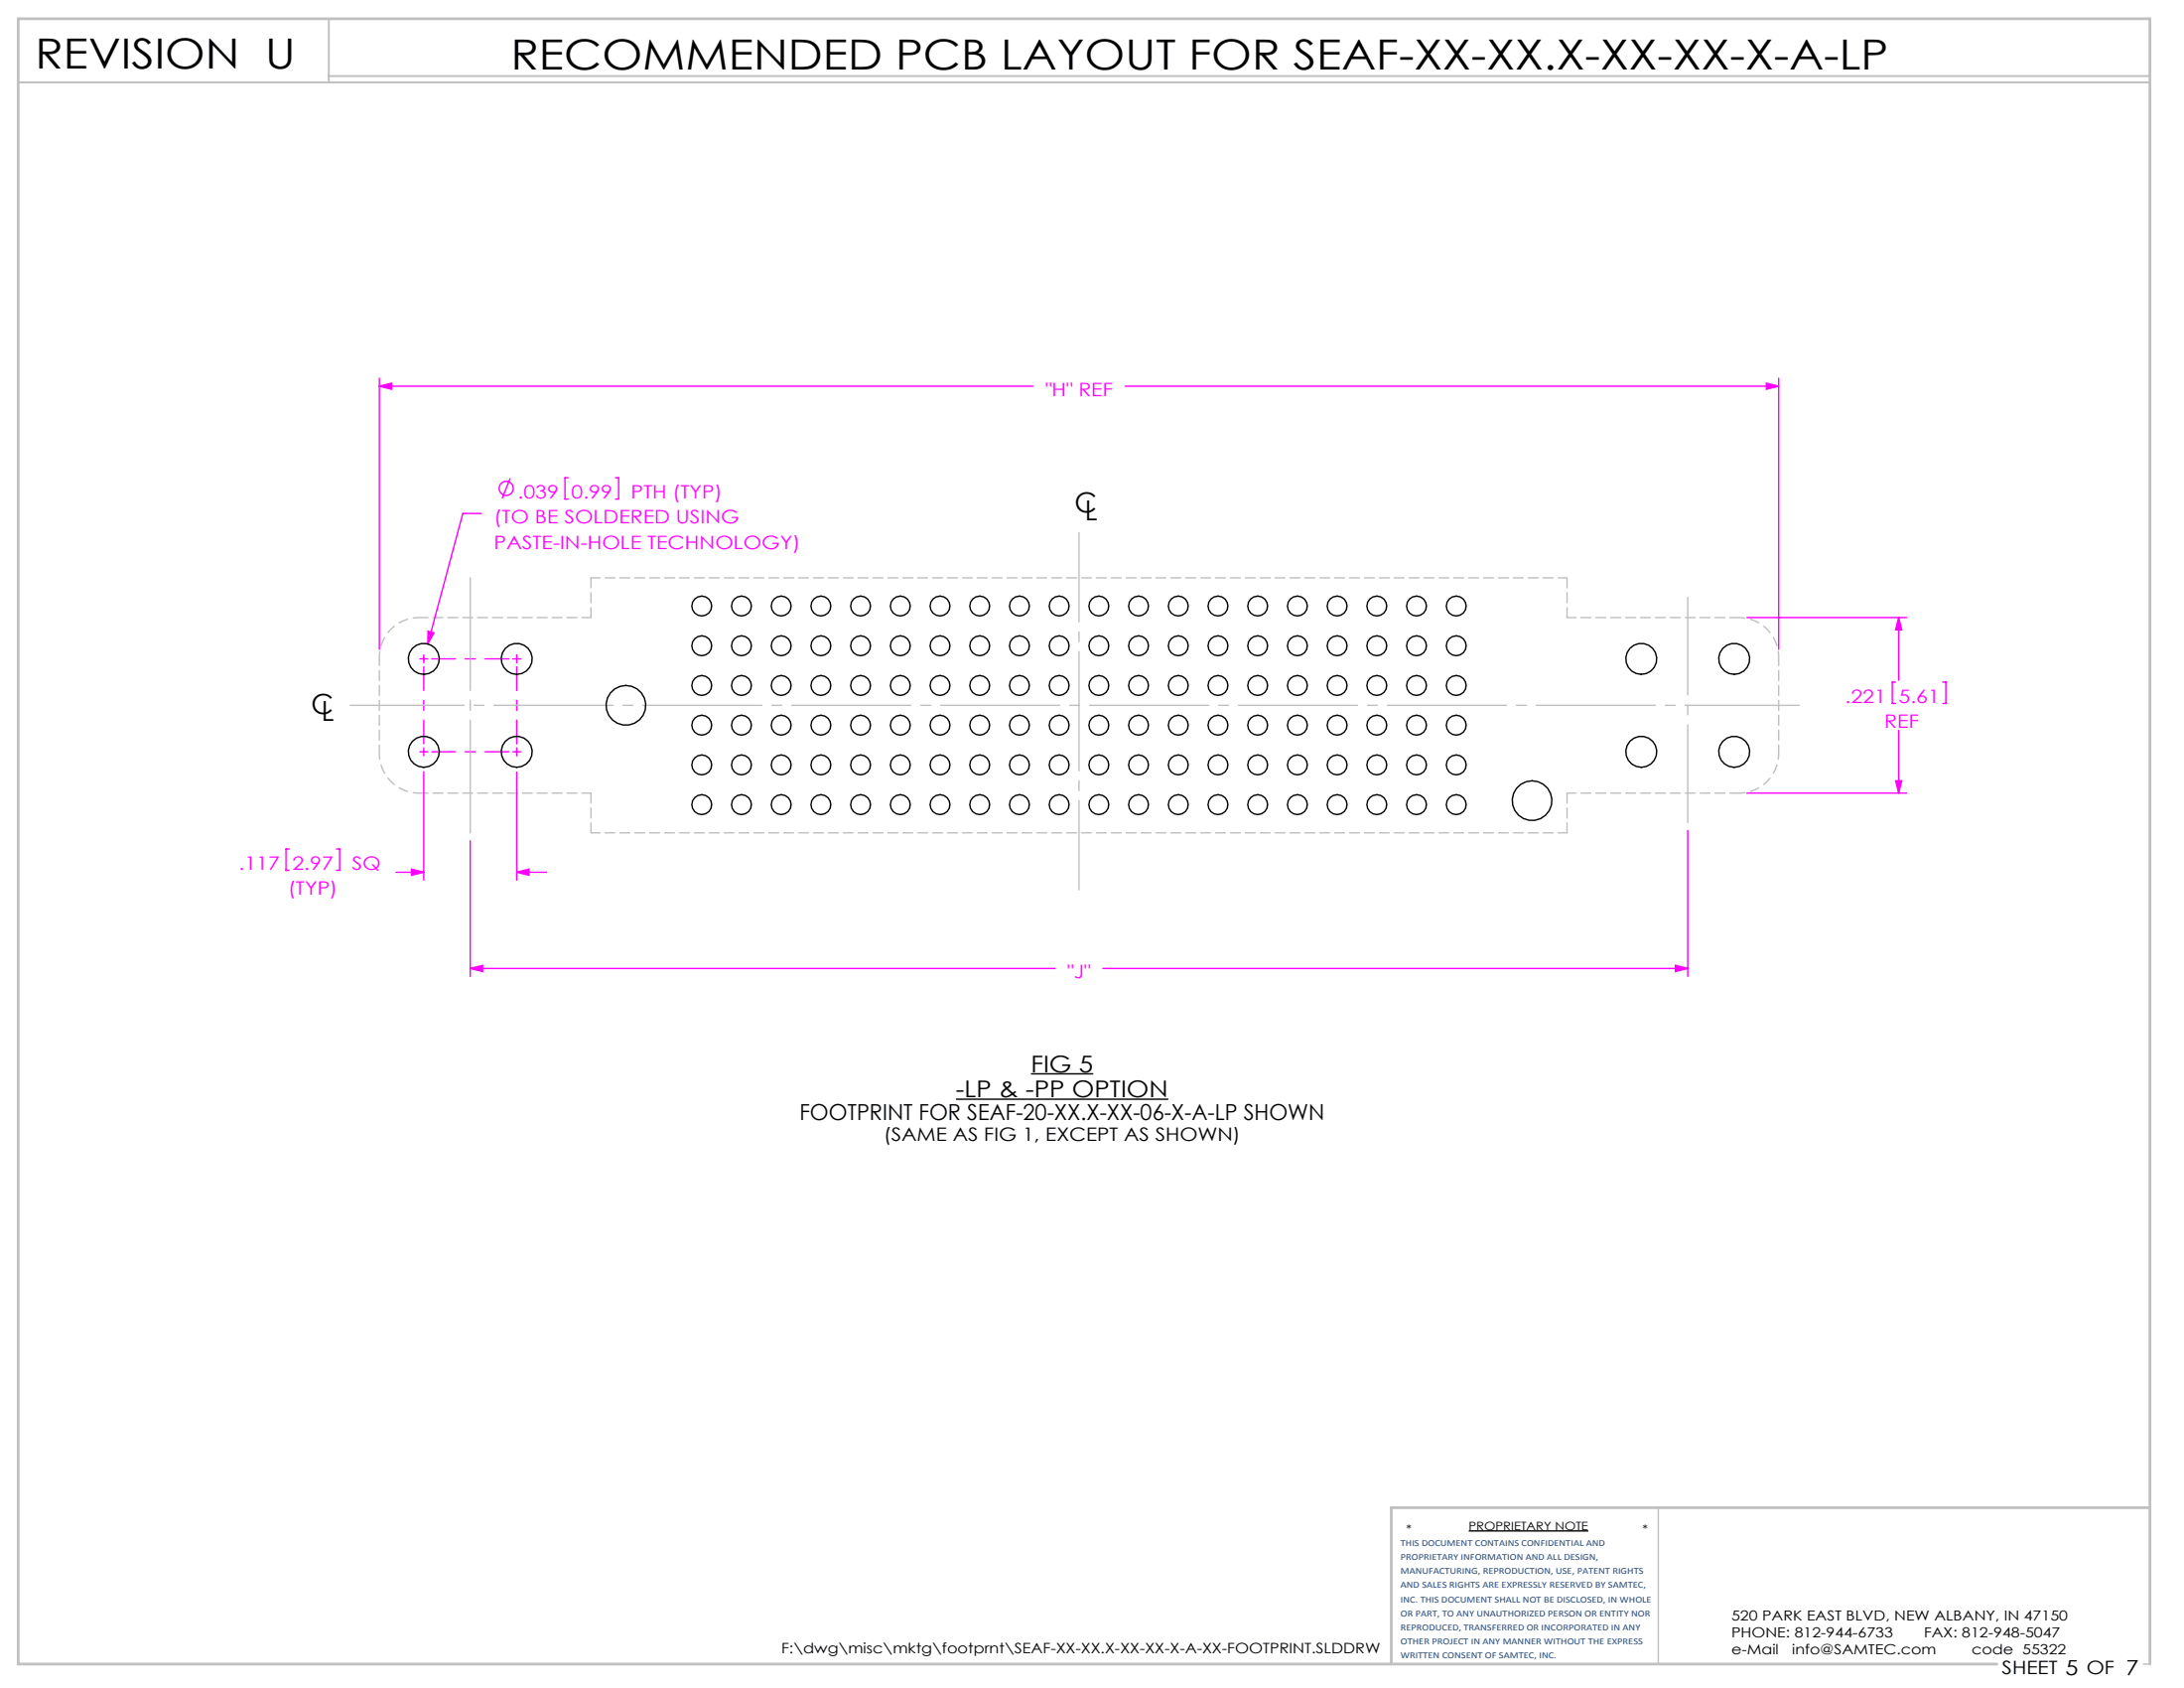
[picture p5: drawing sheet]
<svg xmlns="http://www.w3.org/2000/svg" width="279mm" height="216mm" viewBox="0 0 279 216" stroke-linecap="round" stroke-linejoin="round" font-family="sans-serif">
<path d="M131.9 137.3h8M122.3 140.6h27.2M187.9 195.8h15.3" fill="none" stroke="#000" stroke-width=".18"/>
<path d="M212.2 192.8v20M274.2 212.8h.8" fill="none" stroke="#c0c0c0" stroke-width=".18"/>
<path d="M2.3 10.5h272.7M42.1 2.4v8.1M42.1 9.7h232.9" fill="none" stroke="#c0c0c0" stroke-width=".25"/>
<path d="M275 192.8h-97v20M255.5 212.8h-253.2v-210.4h272.7v210.4" fill="none" stroke="#c0c0c0" stroke-width=".35"/>
<g fill="none" stroke="#f0f" stroke-width=".18">
<path d="M48.5 49.4l1.6-.4v.8zM48.5 48.4v34.7M48.5 49.4h83.6M143.9 49.4h83.6M226 49l1.5 .4-1.5 .4zM227.5 48.4v34.7M61.6 65.7h-2.4l-4.5 16.7M65.3 61.2l-1.1 2.6M72.7 61.1h-.4v2.7h.4M78.7 61.1h.4v2.7h-.4M223.5 79h20.4M242.9 79l.4 1.6h-.8z"/>
<path d="M242.9 79v8M53.7 84.3h1M53.7 96.2h1M54.2 83.8v1M54.2 95.6v1.1M54.2 98.7v13.9M54.8 80.7l.7 .2-.8 1.5zM65.6 84.3h1M65.6 96.2h1M66.1 83.8v1M66.1 95.6v1.1M66.1 98.8v13.8"/>
<path d="M242.5 87.2h-.4v2.8h.4M242.5 99.9h.8l-.4 1.5zM242.9 93.4v8M248.5 87.2h.4v2.8h-.4M37 108.6h-.4v2.7h.4M43 108.6h.4v2.7h-.4M50.7 111.6h3.5M52.6 111.2l1.6 .4-1.6 .4zM60.2 107.5v17.4M66.1 111.6h3.8M66.1 111.6l1.6-.4v.8zM215.9 106.2v18.7"/>
<path d="M223.5 101.4h20.4M60.2 123.9l1.5-.4v.8zM60.2 123.9h74.8M141.1 123.9h74.8M214.3 123.5l1.6 .4-1.6 .4z"/>
<circle cx="64.8" cy="62.5" r=".9"/>
</g>
<path d="M48.5 96.4a5.1 5.1 0 0 0 5.1 5M48.5 84.1a5.1 5.1 0 0 1 5.1-5.1M227.5 84.1a5.1 5.1 0 0 0-5-5.1M222.5 101.4a5.1 5.1 0 0 0 5-5" fill="none" stroke="#c0c0c0" stroke-width=".18" stroke-dasharray="1.3 .6" stroke-dashoffset=".5" stroke-linecap="butt"/>
<path d="M54.2 95.1v-9.8M55.2 84.3h9.9M55.2 96.2h9.9M66.1 95.1v-9.8" fill="none" stroke="#f0f" stroke-width=".18" stroke-dasharray="15.2 1.3 1.3 1.3" stroke-dashoffset="12.2"/>
<path d="M138 113.8v-45.7" fill="none" stroke="#c0c0c0" stroke-width=".18" stroke-dasharray="15.2 1.3 1.3 1.3" stroke-dashoffset="3.8"/>
<path d="M230.2 90.2h-185.4" fill="none" stroke="#c0c0c0" stroke-width=".18" stroke-dasharray="15.2 1.3 1.3 1.3" stroke-dashoffset=".6"/>
<path d="M215.9 76.4v28.8" fill="none" stroke="#c0c0c0" stroke-width=".18" stroke-dasharray="15.2 1.3 1.3 1.3" stroke-dashoffset="2.7"/>
<path d="M60.2 73.9v32.6" fill="none" stroke="#c0c0c0" stroke-width=".18" stroke-dasharray="15.2 1.3 1.3 1.3" stroke-dashoffset=".8"/>
<path d="M75.6 79h-22M200.5 79h22M200.5 73.9h-124.9M75.6 101.4h-22M200.5 101.4h22M200.5 106.5h-124.9" fill="none" stroke="#c0c0c0" stroke-width=".18" stroke-dasharray="1.3 .6" stroke-dashoffset=".1"/>
<path d="M75.6 73.9v5.1M200.5 73.9v5.1M75.6 106.5v-5.1M200.5 106.5v-5.1" fill="none" stroke="#c0c0c0" stroke-width=".18" stroke-dasharray="1.3 .6"/>
<path d="M48.5 96.4v-12.3M227.5 96.4v-12.3" fill="none" stroke="#c0c0c0" stroke-width=".18" stroke-dasharray="1.3 .6" stroke-dashoffset=".2"/>
<g fill="#f0f">
<path d="M48.5 49.4l1.6-.4v.8zM226 49l1.5 .4-1.5 .4zM242.9 79l.4 1.6h-.8zM242.5 99.9h.8l-.4 1.5zM60.2 123.9l1.5-.4v.8zM214.3 123.5l1.6 .4-1.6 .4z"/>
<path d="M54.8 80.7l-.1 1.7 .8-1.5zM66.1 111.6l1.6-.4v.8zM52.6 111.2l1.6 .4-1.6 .4z"/>
</g>
<g fill="none" stroke="#000" stroke-width=".18">
<circle cx="89.8" cy="77.5" r="1.27"/>
<circle cx="94.9" cy="77.5" r="1.27"/>
<circle cx="99.9" cy="77.5" r="1.27"/>
<circle cx="105" cy="77.5" r="1.27"/>
<circle cx="110.1" cy="77.5" r="1.27"/>
<circle cx="115.2" cy="77.5" r="1.27"/>
<circle cx="120.3" cy="77.5" r="1.27"/>
<circle cx="125.3" cy="77.5" r="1.27"/>
<circle cx="130.4" cy="77.5" r="1.27"/>
<circle cx="135.5" cy="77.5" r="1.27"/>
<circle cx="140.6" cy="77.5" r="1.27"/>
<circle cx="145.7" cy="77.5" r="1.27"/>
<circle cx="150.7" cy="77.5" r="1.27"/>
<circle cx="155.8" cy="77.5" r="1.27"/>
<circle cx="160.9" cy="77.5" r="1.27"/>
<circle cx="166" cy="77.5" r="1.27"/>
<circle cx="171.1" cy="77.5" r="1.27"/>
<circle cx="176.1" cy="77.5" r="1.27"/>
<circle cx="181.2" cy="77.5" r="1.27"/>
<circle cx="186.3" cy="77.5" r="1.27"/>
<circle cx="54.2" cy="84.3" r="1.98"/>
<circle cx="54.2" cy="96.2" r="1.98"/>
<circle cx="66.1" cy="84.3" r="1.98"/>
<circle cx="66.1" cy="96.2" r="1.98"/>
<circle cx="80.1" cy="90.2" r="2.54"/>
<circle cx="89.8" cy="82.6" r="1.27"/>
<circle cx="89.8" cy="97.8" r="1.27"/>
<circle cx="89.8" cy="92.8" r="1.27"/>
<circle cx="89.8" cy="87.7" r="1.27"/>
<circle cx="94.9" cy="82.6" r="1.27"/>
<circle cx="94.9" cy="97.8" r="1.27"/>
<circle cx="94.9" cy="92.8" r="1.27"/>
<circle cx="94.9" cy="87.7" r="1.27"/>
<circle cx="99.9" cy="82.6" r="1.27"/>
<circle cx="99.9" cy="97.8" r="1.27"/>
<circle cx="99.9" cy="92.8" r="1.27"/>
<circle cx="99.9" cy="87.7" r="1.27"/>
<circle cx="105" cy="82.6" r="1.27"/>
<circle cx="105" cy="97.8" r="1.27"/>
<circle cx="105" cy="92.8" r="1.27"/>
<circle cx="105" cy="87.7" r="1.27"/>
<circle cx="110.1" cy="82.6" r="1.27"/>
<circle cx="110.1" cy="97.8" r="1.27"/>
<circle cx="110.1" cy="92.8" r="1.27"/>
<circle cx="110.1" cy="87.7" r="1.27"/>
<circle cx="115.2" cy="82.6" r="1.27"/>
<circle cx="115.2" cy="97.8" r="1.27"/>
<circle cx="115.2" cy="92.8" r="1.27"/>
<circle cx="115.2" cy="87.7" r="1.27"/>
<circle cx="120.3" cy="82.6" r="1.27"/>
<circle cx="120.3" cy="97.8" r="1.27"/>
<circle cx="120.3" cy="92.8" r="1.27"/>
<circle cx="120.3" cy="87.7" r="1.27"/>
<circle cx="125.3" cy="82.6" r="1.27"/>
<circle cx="125.3" cy="97.8" r="1.27"/>
<circle cx="125.3" cy="92.8" r="1.27"/>
<circle cx="125.3" cy="87.7" r="1.27"/>
<circle cx="130.4" cy="82.6" r="1.27"/>
<circle cx="130.4" cy="97.8" r="1.27"/>
<circle cx="130.4" cy="92.8" r="1.27"/>
<circle cx="130.4" cy="87.7" r="1.27"/>
<circle cx="135.5" cy="82.6" r="1.27"/>
<circle cx="135.5" cy="97.8" r="1.27"/>
<circle cx="135.5" cy="92.8" r="1.27"/>
<circle cx="135.5" cy="87.7" r="1.27"/>
<circle cx="140.6" cy="82.6" r="1.27"/>
<circle cx="140.6" cy="97.8" r="1.27"/>
<circle cx="140.6" cy="92.8" r="1.27"/>
<circle cx="140.6" cy="87.7" r="1.27"/>
<circle cx="145.7" cy="82.6" r="1.27"/>
<circle cx="145.7" cy="97.8" r="1.27"/>
<circle cx="145.7" cy="92.8" r="1.27"/>
<circle cx="145.7" cy="87.7" r="1.27"/>
<circle cx="150.7" cy="82.6" r="1.27"/>
<circle cx="150.7" cy="97.8" r="1.27"/>
<circle cx="150.7" cy="92.8" r="1.27"/>
<circle cx="150.7" cy="87.7" r="1.27"/>
<circle cx="155.8" cy="82.6" r="1.27"/>
<circle cx="155.8" cy="97.8" r="1.27"/>
<circle cx="155.8" cy="92.8" r="1.27"/>
<circle cx="155.8" cy="87.7" r="1.27"/>
<circle cx="160.9" cy="82.6" r="1.27"/>
<circle cx="160.9" cy="97.8" r="1.27"/>
<circle cx="160.9" cy="92.8" r="1.27"/>
<circle cx="160.9" cy="87.7" r="1.27"/>
<circle cx="166" cy="82.6" r="1.27"/>
<circle cx="166" cy="97.8" r="1.27"/>
<circle cx="166" cy="92.8" r="1.27"/>
<circle cx="166" cy="87.7" r="1.27"/>
<circle cx="171.1" cy="82.6" r="1.27"/>
<circle cx="171.1" cy="97.8" r="1.27"/>
<circle cx="171.1" cy="92.8" r="1.27"/>
<circle cx="171.1" cy="87.7" r="1.27"/>
<circle cx="176.1" cy="82.6" r="1.27"/>
<circle cx="176.1" cy="97.8" r="1.27"/>
<circle cx="176.1" cy="92.8" r="1.27"/>
<circle cx="176.1" cy="87.7" r="1.27"/>
<circle cx="181.2" cy="82.6" r="1.27"/>
<circle cx="181.2" cy="97.8" r="1.27"/>
<circle cx="181.2" cy="92.8" r="1.27"/>
<circle cx="181.2" cy="87.7" r="1.27"/>
<circle cx="186.3" cy="82.6" r="1.27"/>
<circle cx="186.3" cy="97.8" r="1.27"/>
<circle cx="186.3" cy="92.8" r="1.27"/>
<circle cx="186.3" cy="87.7" r="1.27"/>
<circle cx="210" cy="84.3" r="1.98"/>
<circle cx="210" cy="96.2" r="1.98"/>
<circle cx="221.9" cy="84.3" r="1.98"/>
<circle cx="221.9" cy="96.2" r="1.98"/>
<circle cx="89.8" cy="102.9" r="1.27"/>
<circle cx="94.9" cy="102.9" r="1.27"/>
<circle cx="99.9" cy="102.9" r="1.27"/>
<circle cx="105" cy="102.9" r="1.27"/>
<circle cx="110.1" cy="102.9" r="1.27"/>
<circle cx="115.2" cy="102.9" r="1.27"/>
<circle cx="120.3" cy="102.9" r="1.27"/>
<circle cx="125.3" cy="102.9" r="1.27"/>
<circle cx="130.4" cy="102.9" r="1.27"/>
<circle cx="135.5" cy="102.9" r="1.27"/>
<circle cx="140.6" cy="102.9" r="1.27"/>
<circle cx="145.7" cy="102.9" r="1.27"/>
<circle cx="150.7" cy="102.9" r="1.27"/>
<circle cx="155.8" cy="102.9" r="1.27"/>
<circle cx="160.9" cy="102.9" r="1.27"/>
<circle cx="166" cy="102.9" r="1.27"/>
<circle cx="171.1" cy="102.9" r="1.27"/>
<circle cx="176.1" cy="102.9" r="1.27"/>
<circle cx="181.2" cy="102.9" r="1.27"/>
<circle cx="186.3" cy="102.9" r="1.27"/>
<circle cx="196" cy="102.4" r="2.54"/>
</g>
<g font-size="5.3">
<text x="4.5" y="8.8">REVISION U</text>
<text x="65.3" y="8.9">RECOMMENDED PCB LAYOUT FOR SEAF-XX-XX.X-XX-XX-X-A-LP</text>
</g>
<g font-size="3.5">
<text x="137.5" y="65.5">C</text>
<text x="138.8" y="66.6">L</text>
<text x="39.8" y="91.3">C</text>
<text x="41.1" y="92.3">L</text>
</g>
<g font-size="3">
<text x="131.9" y="137.1">FIG 5</text>
<text x="122.3" y="140.4">-LP &amp; -PP OPTION</text>
</g>
<text font-size="2.8" x="102.3" y="143.2">FOOTPRINT FOR SEAF-20-XX.X-XX-06-X-A-LP SHOWN</text>
<g font-size="2.4" fill="#f0f">
<text x="133.7" y="50.7">&quot;H&quot; REF</text>
<text x="66.2" y="63.7">.039</text>
<text x="73.1" y="63.7">0.99</text>
<text x="80.7" y="63.7">PTH (TYP)</text>
<text x="63.2" y="67">(TO BE SOLDERED USING</text>
<text x="63.2" y="70.2">PASTE-IN-HOLE TECHNOLOGY)</text>
<text x="236" y="89.9">.221</text>
<text x="242.9" y="89.9">5.61</text>
<text x="241.1" y="93.1">REF</text>
<text x="30.5" y="111.2">.117</text>
<text x="37.4" y="111.2">2.97</text>
<text x="45" y="111.2">SQ</text>
<text x="36.8" y="114.4">(TYP)</text>
<text x="136.6" y="125.1">&quot;J&quot;</text>
</g>
<g font-size="2.4">
<text x="113" y="146">(SAME AS FIG 1, EXCEPT AS SHOWN)</text>
<text x="256.1" y="214.1">SHEET 5 OF 7</text>
</g>
<g font-size="1.8">
<text x="221.5" y="207.2">520 PARK EAST BLVD, NEW ALBANY, IN 47150</text>
<text x="221.5" y="209.4">PHONE: 812-944-6733</text>
<text x="246.1" y="209.4">FAX: 812-948-5047</text>
<text x="100" y="211.5">F:\dwg\misc\mktg\footprnt\SEAF-XX-XX.X-XX-XX-X-A-XX-FOOTPRINT.SLDDRW</text>
<text x="221.5" y="211.5">e-Mail</text>
<text x="229.3" y="211.5">info@SAMTEC.com</text>
<text x="252.2" y="211.5">code 55322</text>
</g>
<g font-size="1.5">
<text x="179.9" y="196.1">*</text>
<text x="187.9" y="195.7">PROPRIETARY NOTE</text>
<text x="210.1" y="196.1">*</text>
</g>
<g font-size="1.2" fill="#1f497d">
<text x="179.2" y="197.7">THIS DOCUMENT CONTAINS CONFIDENTIAL AND</text>
<text x="179.2" y="199.5">PROPRIETARY INFORMATION AND ALL DESIGN,</text>
<text x="179.2" y="201.3">MANUFACTURING, REPRODUCTION, USE, PATENT RIGHTS</text>
<text x="179.2" y="203.1">AND SALES RIGHTS ARE EXPRESSLY RESERVED BY SAMTEC,</text>
<text x="179.2" y="204.9">INC. THIS DOCUMENT SHALL NOT BE DISCLOSED, IN WHOLE</text>
<text x="179.2" y="206.7">OR PART, TO ANY UNAUTHORIZED PERSON OR ENTITY NOR</text>
<text x="179.2" y="208.5">REPRODUCED, TRANSFERRED OR INCORPORATED IN ANY</text>
<text x="179.2" y="210.3">OTHER PROJECT IN ANY MANNER WITHOUT THE EXPRESS</text>
<text x="179.2" y="212.1">WRITTEN CONSENT OF SAMTEC, INC.</text>
</g>
</svg>
